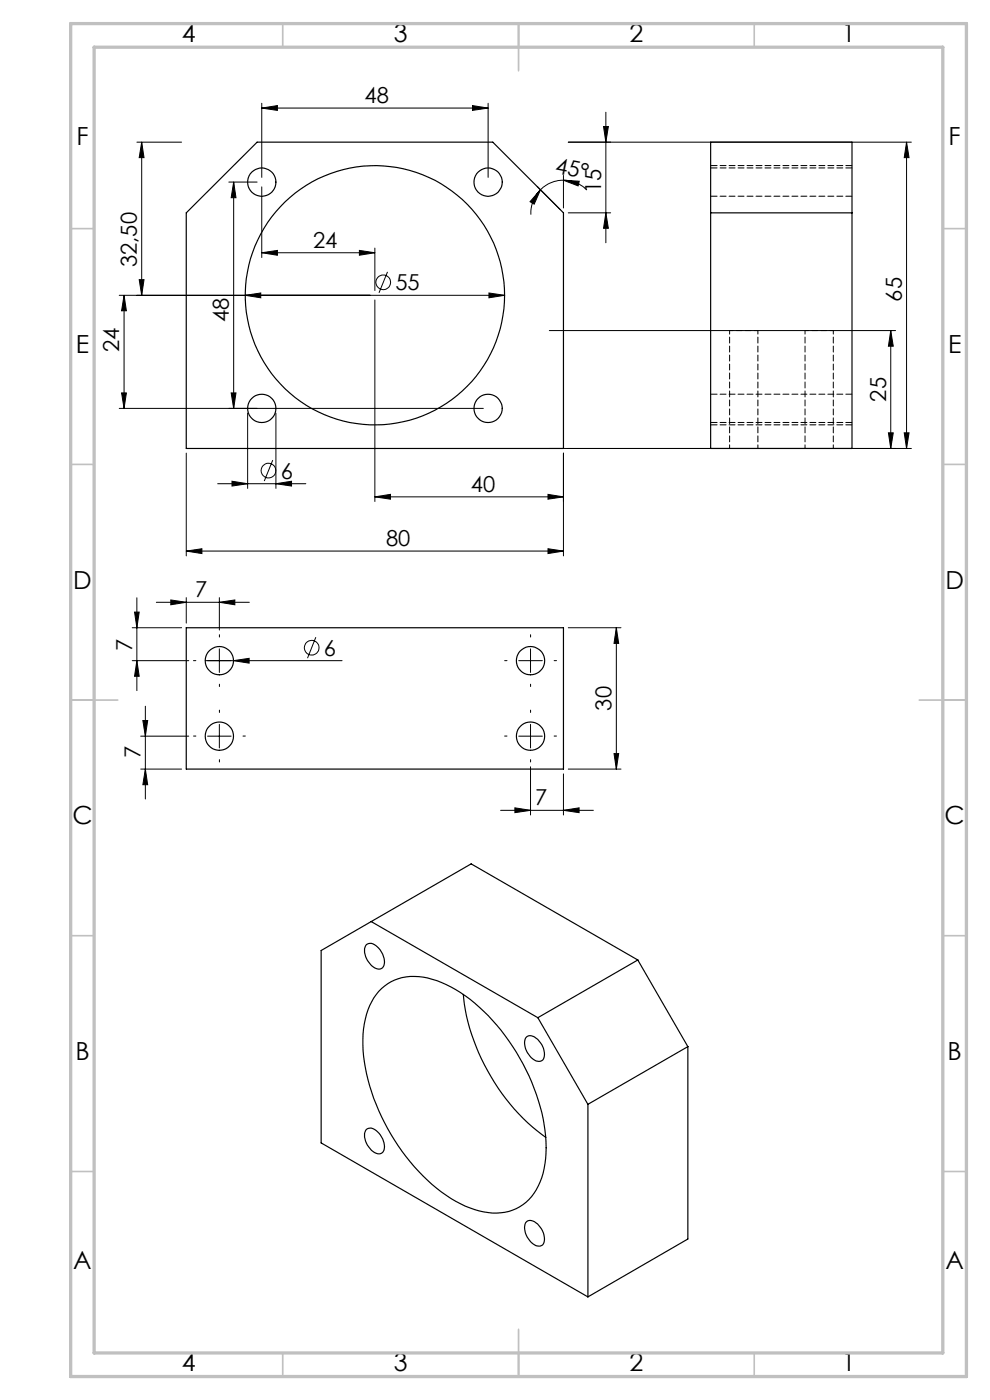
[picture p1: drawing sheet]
<svg xmlns="http://www.w3.org/2000/svg" width="210mm" height="297mm" viewBox="0 0 210 297" stroke-linecap="round" stroke-linejoin="round" font-family="sans-serif">
<g fill="none" stroke="#000" stroke-width=".21">
<path d="M29 30.2h9.5M30.1 30.2l.5 3.2h-1.1zM30.1 30.2v32.4M48.5 38.6h6M49.6 38.6l.5 3.3h-1.1zM49.6 38.6v48M55.5 22.9l3.3-.5v1zM55.5 21.9v15.7M55.5 22.9h48M55.5 39.6v15M100.2 22.4l3.3 .5-3.3 .5zM103.5 21.9v15.7"/>
<path d="M113.9 39.5l4.9 4.9M119.5 37.2v6.9M119.5 38.2l3.4 .2-.3 1zM119.5 38.2h-.4a7 7 0 0 0-4.4 2M119.5 38.2a6.8 6.8 0 0 1 5 2.1M120.5 30.2h72.8M128 26.8h1l-.5 3.4zM128.5 23.8v27.7M192.3 30.2l.5 3.2h-1zM192.3 30.2v64.9M29.5 59.3h1.1l-.5 3.3zM55.5 53.6l3.3-.5v1z"/>
<path d="M55.5 53.6h24M76.2 53.1l3.3 .5-3.3 .5zM79.5 52.6v9M82.2 57.7l-1.8 4.4M114.7 40.2l-1.4 3.1-.9-.5zM114.7 40.2a7 7 0 0 0-2.1 5.3M120.5 45.2h9M128.5 45.2l.5 3.2h-1zM25.3 62.6h81.7M26.3 62.6l.5 3.3h-1zM26.3 62.6v24M52 62.6l3.3-.4v1z"/>
<path d="M52 63.6v.1M79.5 63.6v42.8M103.7 62.2l3.3 .4-3.3 .6zM107 63.6v.1M116.5 70.1h73.5M188.9 70.1l.6 3.3h-1zM188.9 70.1v25M25.3 86.6h77.2M25.8 83.4h1l-.5 3.2zM39.5 96.1v21.8M49 83.4h1.1l-.5 3.2zM52.5 87.6v16"/>
<path d="M57.9 97.6l-1.8 4.5M58.5 87.6v16M116.5 95.1h76.8M119.5 96.1v21.8M188.5 91.8h1l-.6 3.3zM191.8 91.8h1l-.5 3.3zM39.5 116.9l3.3-.5v1zM39.5 116.9h80M46.2 102.6h18.7M49.2 102.1l3.3 .5-3.3 .5zM58.5 102.6l3.3-.5v1zM79.5 105.4l3.3-.5v1z"/>
<path d="M79.5 105.4h40M116.2 104.9l3.3 .5-3.3 .5zM116.2 116.4l3.3 .5-3.3 .5zM28 133.2h10.5M28.5 129.9h1l-.5 3.3zM29 126.8v19.7M33.2 127.8h19.7M36.2 127.3l3.3 .5-3.3 .5zM39.5 126.8v5.4M46.5 127.8l3.3-.5v1zM46.5 126.8v6.9M46.5 137.7v5"/>
<path d="M67 135.2l-1.8 4.4M112.5 137.7v5M120.5 133.2h11.2M130.7 133.2l.5 3.3h-1zM130.7 133.2v30M28 140.2h12M29 140.2l.5 3.3h-1zM29.8 156.2h10.2M30.3 152.9h1l-.5 3.3zM30.8 149.8v19.7M43.5 140.2h29.1M44 156.2h5"/>
<path d="M46.5 153.7v5M49.5 140.2l3.3-.5v1zM110 140.2h5M110 156.2h5M112.5 153.7v5M130.2 159.9h1l-.5 3.3zM29.8 163.2h8.7M30.8 163.2l.5 3.3h-1zM106.2 171.9h19.7M109.2 171.4l3.3 .5-3.3 .5zM112.5 162.7v10.2M119.5 171.9l3.3-.5v1z"/>
<path d="M119.5 164.2v8.7M120.5 163.2h11.2"/>
<circle cx="81.3" cy="59.9" r="1.55"/>
<circle cx="57" cy="99.8" r="1.56"/>
<circle cx="66.1" cy="137.4" r="1.56"/>
</g>
<g fill="none" stroke="#000" stroke-width=".21" stroke-dasharray="15.2 1.3 1.3 1.3">
<path d="M46.5 135.2v-.5M112.5 135.2v-.5M41.5 140.2h-.5M41.5 156.2h-.5M46.5 145.2v.4M46.5 151.2v-.5M51.5 140.2h.5M51.5 156.2h.5M107.5 140.2h-.5M107.5 156.2h-.5M112.5 145.2v.4M112.5 151.2v-.5"/>
<path d="M117.5 140.2h.5M117.5 156.2h.5M46.5 161.2v.4M112.5 161.2v.4"/>
</g>
<g fill="none" stroke="#c0c0c0" stroke-width=".35">
<path d="M60 5v5M110 5v10M160 5v5M15 48.5h5M200 48.5h5M15 98.5h5M200 98.5h5M15 148.5h10M195 148.5h10M15 198.5h5M200 198.5h5M15 248.5h5"/>
<path d="M200 248.5h5M60 287v5M110 282v10M160 287v5"/>
</g>
<path d="M15 5h190v287h-190zM20 10h180v277h-180z" fill="none" stroke="#c0c0c0" stroke-width=".7"/>
<g fill="#000">
<path d="M49.5 140.2l3.3-.5v1z"/>
<path d="M49.6 38.6l.5 3.3h-1.1zM49 83.4h1.1l-.5 3.2zM30.3 152.9h1l-.5 3.3zM30.8 163.2l.5 3.3h-1z"/>
<path d="M55.5 22.9l3.3-.5v1zM100.2 22.4l3.3 .5-3.3 .5z"/>
<path d="M114.7 40.2l-2.3 2.6 .9 .5zM119.5 38.2l3.1 1.2 .3-1z"/>
<path d="M128.5 45.2l.5 3.2h-1zM128 26.8h1l-.5 3.4z"/>
<path d="M52 62.6l3.3-.4v1zM103.7 62.2l3.3 .4-3.3 .6zM55.5 53.6l3.3-.5v1zM76.2 53.1l3.3 .5-3.3 .5zM49.2 102.1l3.3 .5-3.3 .5zM58.5 102.6l3.3-.5v1zM109.2 171.4l3.3 .5-3.3 .5zM119.5 171.9l3.3-.5v1z"/>
<path d="M191.8 91.8h1l-.5 3.3zM192.3 30.2l.5 3.2h-1zM29.5 59.3h1.1l-.5 3.3zM30.1 30.2l.5 3.2h-1.1zM25.8 83.4h1l-.5 3.2zM26.3 62.6l.5 3.3h-1zM188.5 91.8h1l-.6 3.3zM188.9 70.1l.6 3.3h-1zM130.2 159.9h1l-.5 3.3zM130.7 133.2l.5 3.3h-1zM29 140.2l.5 3.3h-1zM28.5 129.9h1l-.5 3.3z"/>
<path d="M39.5 116.9l3.3-.5v1zM116.2 116.4l3.3 .5-3.3 .5z"/>
<path d="M79.5 105.4l3.3-.5v1zM116.2 104.9l3.3 .5-3.3 .5z"/>
<path d="M46.5 127.8l3.3-.5v1zM36.2 127.3l3.3 .5-3.3 .5z"/>
</g>
<g fill="none" stroke="#000" stroke-width=".25">
<path d="M150.7 30.2h30v64.9h-30zM39.5 45.2l15-15h50l15 15v49.9h-80zM150.7 45.2h30M39.5 133.2h80v30h-80zM78.7 195.5l-10.6 6.1v40.9l56.6 32.6M78.7 195.5l35.4 20.4M78.7 195.5l21.2-12.2 35.4 20.4M77.7 200.4a1.69 1.69 0 0 1 2.4 .5 3.6 3.6 0 0 1 1.1 4.4 2.14 2.14 0 0 1-3-1.2 3.1 3.1 0 0 1-.5-3.7zM80.3 210.3a10.4 10.4 0 0 1 11.4-2.6 29.7 29.7 0 0 1 13.7 9.8 43.2 43.2 0 0 1 10.4 24.8 16.3 16.3 0 0 1-3.6 12.2 10.3 10.3 0 0 1-10.6 2.4 29.8 29.8 0 0 1-14.6-10.5 43.3 43.3 0 0 1-10-24.8 16.3 16.3 0 0 1 3.3-11.3zM98.3 211a44 44 0 0 0 17.5 30.3M114.1 215.9l10.6 18.4M135.3 203.7l-21.2 12.2"/>
<path d="M135.3 203.7l10.6 18.3M77.7 239.6a1.69 1.69 0 0 1 2.4 .5 3.6 3.6 0 0 1 1.1 4.4 2.14 2.14 0 0 1-3-1.2 3.1 3.1 0 0 1-.5-3.7zM111.7 220a1.76 1.76 0 0 1 2.4 .5 3.7 3.7 0 0 1 1 4.4 1.94 1.94 0 0 1-2.7-.8 3.6 3.6 0 0 1-.7-4.1zM124.7 234.3v40.8M145.9 222l-21.2 12.3M145.9 222v40.9l-21.2 12.2M111.7 259.2a1.76 1.76 0 0 1 2.4 .5 3.7 3.7 0 0 1 1 4.4 1.94 1.94 0 0 1-2.7-.8 3.6 3.6 0 0 1-.7-4.1z"/>
<circle cx="55.5" cy="38.6" r="3"/>
<circle cx="103.5" cy="38.6" r="3"/>
<circle cx="79.5" cy="62.6" r="27.5"/>
<circle cx="55.5" cy="86.6" r="3"/>
<circle cx="103.5" cy="86.6" r="3"/>
<circle cx="46.5" cy="140.2" r="3"/>
<circle cx="46.5" cy="156.2" r="3"/>
<circle cx="112.5" cy="140.2" r="3"/>
<circle cx="112.5" cy="156.2" r="3"/>
</g>
<path d="M154.8 70.1v25M160.8 70.1h-6M170.8 70.1v25M176.8 70.1h-6M160.8 95.1v-25M176.8 95.1v-25" fill="none" stroke="#000" stroke-width=".21" stroke-dasharray="1.3 .6" stroke-dashoffset=".5"/>
<path d="M180.8 35.1h-30M180.8 35.6h-30M150.8 41.6h30M150.8 90.1h30M150.8 89.6h30M180.8 83.6h-30" fill="none" stroke="#000" stroke-width=".21" stroke-dasharray="1.3 .6" stroke-dashoffset="-.1"/>
<g font-size="5.3">
<text x="38.5" y="8.9">4</text>
<text x="83.5" y="8.9">3</text>
<text x="133.6" y="8.9">2</text>
<text x="178.6" y="8.9">1</text>
<text x="16.2" y="30.7">F</text>
<text x="201.2" y="30.7">F</text>
<text x="16.1" y="74.9">E</text>
<text x="201.1" y="74.9">E</text>
<text x="15.5" y="124.9">D</text>
<text x="200.5" y="124.9">D</text>
<text x="15.4" y="174.9">C</text>
<text x="200.4" y="174.9">C</text>
<text x="16" y="224.9">B</text>
<text x="201" y="224.9">B</text>
<text x="15.5" y="269.2">A</text>
<text x="200.5" y="269.2">A</text>
<text x="38.5" y="290.9">4</text>
<text x="83.5" y="290.9">3</text>
<text x="133.6" y="290.9">2</text>
<text x="178.6" y="290.9">1</text>
</g>
<g font-size="4.7">
<text x="77.3" y="21.9">48</text>
<text x="117.6" y="36.7" transform="rotate(11 117.6 36.7)">45°</text>
<text x="127.5" y="40.9" transform="rotate(-90 127.5 40.9)">15</text>
<text x="66.4" y="52.6">24</text>
<text x="29" y="56.7" transform="rotate(-90 29 56.7)">32,50</text>
<text x="83.9" y="61.6">55</text>
<text x="191.3" y="64" transform="rotate(-90 191.3 64)">65</text>
<text x="48.6" y="68.3" transform="rotate(-90 48.6 68.3)">48</text>
<text x="25.3" y="74.6" transform="rotate(-90 25.3 74.6)">24</text>
<text x="188" y="85.2" transform="rotate(-90 188 85.2)">25</text>
<text x="59.5" y="101.5">6</text>
<text x="99.9" y="104.4">40</text>
<text x="81.9" y="115.9">80</text>
<text x="41.4" y="126.7">7</text>
<text x="28" y="138" transform="rotate(-90 28 138)">7</text>
<text x="68.7" y="139.1">6</text>
<text x="129.7" y="150.7" transform="rotate(-90 129.7 150.7)">30</text>
<text x="29.8" y="160.8" transform="rotate(-90 29.8 160.8)">7</text>
<text x="113.5" y="170.9">7</text>
</g>
</svg>
